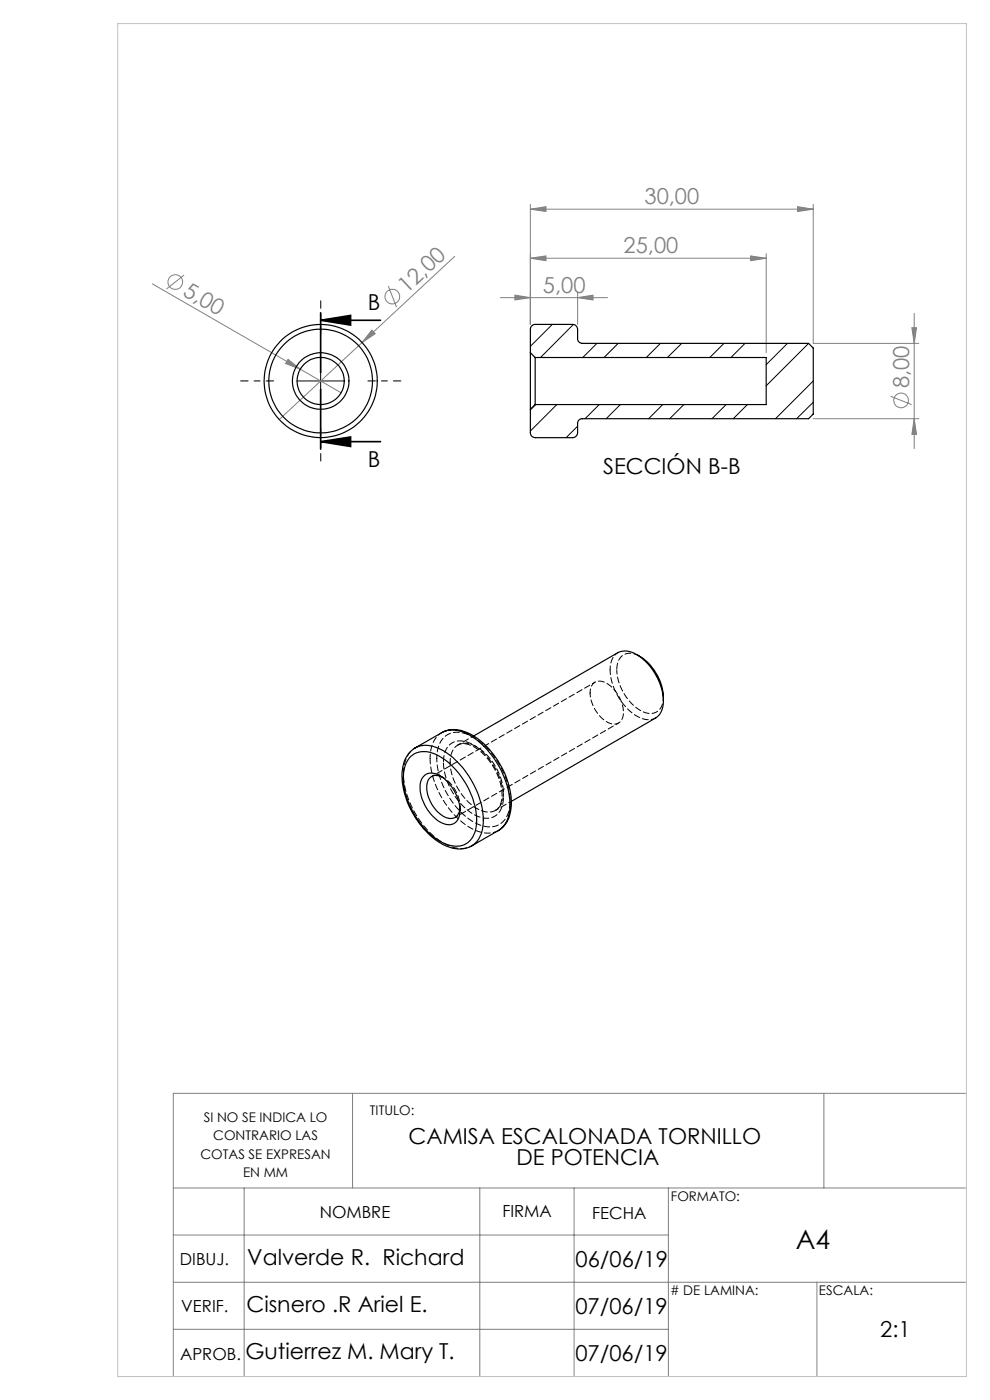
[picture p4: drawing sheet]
<svg xmlns="http://www.w3.org/2000/svg" width="210mm" height="297mm" viewBox="0 0 210 297" stroke-linecap="round" stroke-linejoin="round" font-family="sans-serif">
<g fill="none" stroke="#808080" stroke-width=".21">
<path d="M39.1 58.3l-3.8 3M96.4 54.4l-37.2 34.6M112.5 44.4l3.3-.6v1.1zM112.5 43.4v25.4M112.5 44.4h60M112.5 54.8l3.3-.5v1zM112.5 54.8h50M159.2 54.3l3.3 .5-3.3 .5zM162.5 53.8v21M169.2 43.8l3.3 .6-3.3 .5zM172.5 43.4v29.4h22.4M32.3 60.2l40.1 23.1"/>
<path d="M61.1 76.2l2.6 2.1-3.1-1.2zM78.9 70l.7 .8-2.8 1.9zM82.4 60.7l1.7 4.5M106.2 63.1h22.7M109.2 62.6l3.3 .5-3.3 .5zM122.5 63.1l3.3-.5v1zM122.5 62.1v6.7M193.4 69.5h1l-.5 3.3zM193.9 66.5v28.7M172.5 88.8h22.4M188.9 84.1l4.5 1.7M193.9 88.8l.5 3.3h-1z"/>
<path d="M74.8 231.9v20.1M174.8 231.9v20.1M204.8 231.9h-168v60.1M36.8 252h168M51.8 252v40M101.8 252v40M121.8 252v40M141.8 252v40M36.8 262h105M36.8 272h168M173.3 272v20M36.8 282h105"/>
<circle cx="37.2" cy="59.8" r="1.56"/>
<circle cx="83.2" cy="62.9" r="1.55"/>
<circle cx="191.1" cy="85" r="1.56"/>
</g>
<path d="M68 67.9l6.4-1v2.1zM68 67.9h12.7M68 66.4v12.7M68 93.7l6.4-1v2zM68 82.6v12.7M68 93.7h12.7" fill="none" stroke="#000" stroke-width=".35"/>
<path d="M68 70.8v-7M58 80.8h-7M68 90.8v7M78 80.8h7" fill="none" stroke="#000" stroke-width=".21" stroke-dasharray="15.2 1.3 1.3 1.3" stroke-dashoffset="13.6"/>
<path d="M68 75.8v10M63 80.8h10" fill="none" stroke="#000" stroke-width=".21"/>
<path d="M25 5h180v287h-180z" fill="none" stroke="#c0c0c0" stroke-width=".21"/>
<path d="M68 67.9l6.4-1v2.1zM68 93.7l6.4-1v2z" fill="#000"/>
<g fill="#808080">
<path d="M61.1 76.2l2.6 2.1-3.1-1.2z"/>
<path d="M78.9 70l.7 .8-2.8 1.9z"/>
<path d="M159.2 54.3l3.3 .5-3.3 .5zM112.5 54.8l3.3-.5v1z"/>
<path d="M109.2 62.6l3.3 .5-3.3 .5zM122.5 63.1l3.3-.5v1z"/>
<path d="M112.5 44.4l3.3-.6v1.1zM169.2 43.8l3.3 .6-3.3 .5z"/>
<path d="M193.4 69.5h1l-.5 3.3zM193.9 88.8l.5 3.3h-1z"/>
</g>
<g fill="none" stroke="#000" stroke-width=".25">
<path d="M112.5 74.8v-5a1.02 1.02 0 0 1 1-1h8a1.09 1.09 0 0 1 1 1v2a1.02 1.02 0 0 0 1 1h48l1 1v14l-1 1h-48a.96 .96 0 0 0-1 1v2a1.09 1.09 0 0 1-1 1h-8a1.02 1.02 0 0 1-1-1v-5M112.5 74.8v12M112.5 74.8l1 1M113.5 75.8v10M113.5 75.8h49v10h-49M113.5 85.8l-1 1M135 138.8a11 11 0 0 1 5.7 9.9M88 158.7a6.4 6.4 0 0 0-2.7 6 18 18 0 0 0 9.1 14.7 5.9 5.9 0 0 0 5.6 .1M88 158.7h.1M88.1 158.7a5.8 5.8 0 0 1 6 .6 18.7 18.7 0 0 1 8.4 15.3 5.7 5.7 0 0 1-2.5 4.9M93.7 155.4a6.5 6.5 0 0 1 6.7 .7 18.2 18.2 0 0 1 8.1 14.7 6.2 6.2 0 0 1-2.8 5.4M93.7 155.4a6.2 6.2 0 0 1 6.5 .9 18.3 18.3 0 0 1 7.9 15.6 5.3 5.3 0 0 1-2.4 4.3l-5.7 3.3"/>
<path d="M93.7 155.4l-5.6 3.3M100.5 156.1l30.6-17.6a4.4 4.4 0 0 1 4.7 .9 12.1 12.1 0 0 1 4.8 10.5 3.5 3.5 0 0 1-1.5 2.4l-30.6 17.7M87.2 160.4a5.1 5.1 0 0 1 6.1 .1 16.6 16.6 0 0 1 7.7 14.6 4.4 4.4 0 0 1-6.6 3.9 16.6 16.6 0 0 1-8.7-12.2 7.3 7.3 0 0 1 1.5-6.4zM89.9 164.6a2.93 2.93 0 0 1 4 .4 9.1 9.1 0 0 1 3.6 7.8 2.36 2.36 0 0 1-3.6 1.9 8.8 8.8 0 0 1-4.6-8.9zM93.7 164.8a2.09 2.09 0 0 0-2.3 .1 2.09 2.09 0 0 0-.9 2.1 7.2 7.2 0 0 0 4.6 6.6 2 2 0 0 0 2.5-2.1"/>
<circle cx="68" cy="80.8" r="6"/>
<circle cx="68" cy="80.8" r="12"/>
<circle cx="68" cy="80.8" r="5"/>
<circle cx="68" cy="80.8" r="11"/>
</g>
<path d="M92.6 160.9a5.1 5.1 0 0 1 3.1-5.4 7.5 7.5 0 0 1 6.7 2.4 16.8 16.8 0 0 1 5.7 13.1 4.4 4.4 0 0 1-6.7 3.9 16.8 16.8 0 0 1-8.8-14M95.5 161.7a3.6 3.6 0 0 1 2.6-4 7.1 7.1 0 0 1 5.9 3.3 11.1 11.1 0 0 1 2.6 8.9 3.1 3.1 0 0 1-4.7 2 12.2 12.2 0 0 1-6.4-10.2" fill="none" stroke="#000" stroke-width=".21" stroke-dasharray="1.3 .6" stroke-dashoffset=".5"/>
<path d="M131.1 138.5a3.9 3.9 0 0 0-1.7 3.6M97.1 158.1a4.1 4.1 0 0 1 4.4 1 12.7 12.7 0 0 1 4.9 10.6 2.97 2.97 0 0 1-1.3 2.2M125.2 147a2.15 2.15 0 0 1 1-2.3 2.15 2.15 0 0 1 2.5 .3 7.4 7.4 0 0 1 3.4 7.2 2.06 2.06 0 0 1-3.4 .9 7.8 7.8 0 0 1-3.5-6.1M140.7 147.8a3 3 0 0 1-2.6 3.6 7.3 7.3 0 0 1-5.7-4.2 10.3 10.3 0 0 1-1.6-5.1M94.1 165l-.7-.4M97.6 171.5a7.6 7.6 0 0 0-3.9-6.7M97.6 171.9v-.8" fill="none" stroke="#000" stroke-width=".21" stroke-dasharray="1.3 .6" stroke-dashoffset=".4"/>
<path d="M130.8 142.1a3 3 0 0 1 2.6-3.5l1.2 .1 1.2 .6M94.1 161.7a13.6 13.6 0 0 0 7.5 11.6 3.6 3.6 0 0 0 5.1-3.2 13.4 13.4 0 0 0-7.4-12.6 3.6 3.6 0 0 0-5.2 3.2v1" fill="none" stroke="#000" stroke-width=".21" stroke-dasharray="1.3 .6" stroke-dashoffset="-.2"/>
<path d="M93.7 155.4a5.9 5.9 0 0 0-2.5 5.5M129.4 142.1a12 12 0 0 0 6.9 10.4 3.4 3.4 0 0 0 2.8-.2" fill="none" stroke="#000" stroke-width=".21" stroke-dasharray="1.3 .6" stroke-dashoffset=".3"/>
<path d="M100.5 156.1l-3.4 1.9M126.2 144.7l-34.6 20M96.6 173.4l34.6-20M105.1 171.9l3.4-1.9" fill="none" stroke="#000" stroke-width=".21" stroke-dasharray="1.3 .6" stroke-dashoffset=".6"/>
<path d="M100.1 179.4a6.3 6.3 0 0 1-6.6-.9 18.4 18.4 0 0 1-7.9-15.5 5.5 5.5 0 0 1 2.4-4.3" fill="none" stroke="#000" stroke-width=".21" stroke-dasharray="1.3 .6" stroke-dashoffset=".7"/>
<path d="M91.2 160.9a18.6 18.6 0 0 0 9.1 15 5.7 5.7 0 0 0 5.4 .3" fill="none" stroke="#000" stroke-width=".21" stroke-dasharray="1.3 .6" stroke-dashoffset=".1"/>
<g fill="none" stroke="#000" stroke-width=".21">
<path d="M117.2 68.8l-4.7 4.7M121.6 68.8l-6.9 7M126.6 72.8l-3 3M131.1 72.8l-3 3M140.1 72.8l-3 3M144.6 72.8l-3 3M153.6 72.8l-3 3M158 72.8l-3 3M167 72.8l-4.5 4.6M171.5 72.8l-9 9M113.6 85.8l-1.1 1.2M118.1 85.8l-5.6 5.6"/>
<path d="M122.5 90.4l-2.4 2.4M127.1 85.8l-3 3M131.6 85.8l-3 3M140.6 85.8l-3 3M145.1 85.8l-3 3M154 85.8l-3 3M158.5 85.8l-3 3M172.5 80.8l-8 8M172.5 85.3l-3.5 3.5"/>
</g>
<text font-size="5.6" x="168.8" y="264.9">A4</text>
<g font-size="4.7" fill="#808080">
<text x="136.7" y="43.3">30,00</text>
<text x="132.3" y="53.8">25,00</text>
<text x="38.6" y="62.6" transform="rotate(30 38.6 62.6)">5,00</text>
<text x="86.3" y="62.4" transform="rotate(-43 86.3 62.4)">12,00</text>
<text x="115.2" y="62.1">5,00</text>
<text x="192.9" y="82.4" transform="rotate(-90 192.9 82.4)">8,00</text>
</g>
<g font-size="4.7">
<text x="78.1" y="65.8">B</text>
<text x="78.1" y="99">B</text>
<text x="127.9" y="100.5">SECCIÓN B-B</text>
<text x="86.7" y="242.7">CAMISA ESCALONADA TORNILLO</text>
<text x="109.5" y="247.2">DE POTENCIA</text>
<text x="52.4" y="268.4">Valverde R. Richard</text>
<text x="122.1" y="268.8">06/06/19</text>
<text x="52.3" y="278.4">Cisnero .R Ariel E.</text>
<text x="122.1" y="278.8">07/06/19</text>
<text x="186.7" y="283.6">2:1</text>
<text x="52.1" y="288.3">Gutierrez M. Mary T.</text>
<text x="122.1" y="288.8">07/06/19</text>
</g>
<g font-size="3.5">
<text x="67.8" y="258.4">NOMBRE</text>
<text x="106.6" y="258.3">FIRMA</text>
<text x="125.6" y="258.5">FECHA</text>
<text x="38.2" y="268.4">DIBUJ.</text>
<text x="38.5" y="278.4">VERIF.</text>
<text x="38.2" y="288.5">APROB.</text>
</g>
<g font-size="2.8">
<text x="43.2" y="238.1">SI NO SE INDICA LO</text>
<text x="78.5" y="236.5">TITULO:</text>
<text x="42.5" y="245.8">COTAS SE EXPRESAN</text>
<text x="45.2" y="241.9">CONTRARIO LAS</text>
<text x="51.6" y="249.6">EN MM</text>
<text x="142.3" y="254.8">FORMATO:</text>
<text x="142.1" y="274.7"># DE LAMINA:</text>
<text x="173.7" y="274.6">ESCALA:</text>
</g>
</svg>
